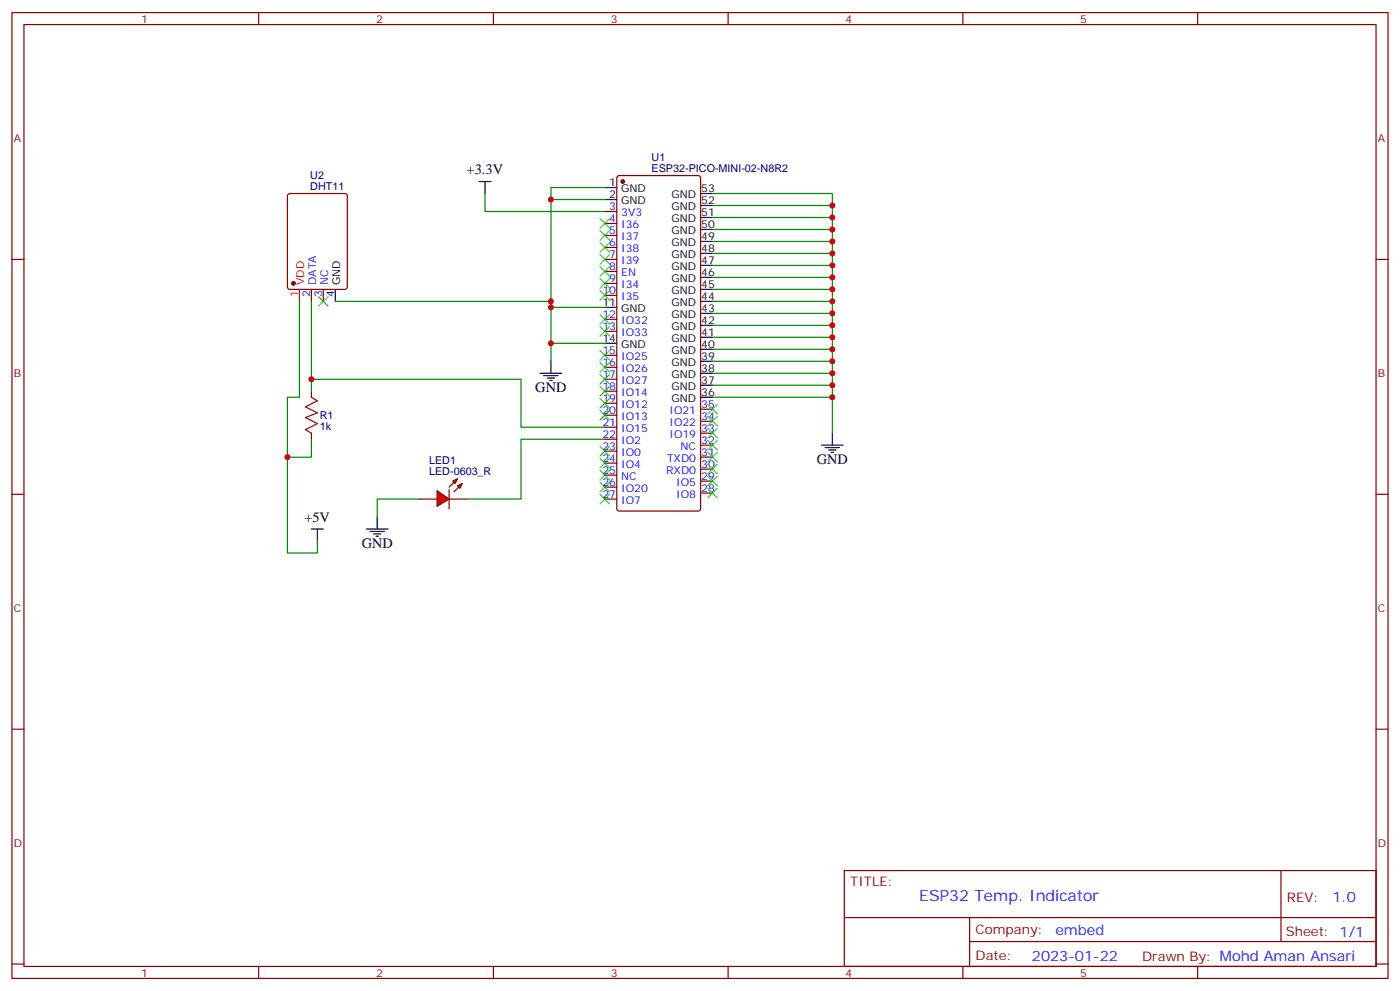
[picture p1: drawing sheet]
<svg xmlns="http://www.w3.org/2000/svg" width="412mm" height="292mm" viewBox="0 0 412 292" stroke-linecap="round" stroke-linejoin="round" font-family="sans-serif">
<g fill="none" stroke="#870000" stroke-width=".35">
<path d="M3.5 3.7h405.4v284.3h-405.4zM7.1 7.2h398.2v277.3h-398.2zM76.2 3.7v3.5M145.3 3.7v3.5M214.5 3.7v3.5M283.6 3.7v3.5M352.8 3.7v3.5M84.9 57.2l.5-.2h16.2l.7 .4v27.1l-.5 .6-16.4 .1-.7-.5v-27zM181.9 51.9l.5-.2h23.3l.6 .4 .1 97.7-.5 .6-23.5 .1-.7-.5v-97.6zM3.5 76.4h3.6M178.2 76.4h3.5M178.2 79.9h3.5"/>
<path d="M178.2 72.8h3.5M178.2 69.3h3.5M178.2 65.8h3.5M178.2 62.3h3.5M405.3 76.4h3.6M91.7 85.2v3.5M95.2 85.2v3.5M178.2 97.5h3.5M178.2 94h3.5M178.2 87h3.5M178.2 83.4h3.5M178.2 118.7h3.5"/>
<path d="M178.2 115.2h3.5M178.2 111.7h3.5M178.2 108.1h3.5M178.2 104.6h3.5M178.2 139.9h3.5M178.2 136.3h3.5M178.2 132.8h3.5M178.2 129.3h3.5M178.2 125.8h3.5M178.2 122.2h3.5M206.4 120.5h3.5M206.4 124h3.5"/>
<path d="M206.4 127.5h3.5M206.4 131.1h3.5M206.4 134.6h3.5M206.4 138.1h3.5M3.5 145.5h3.6M178.2 146.9h3.5M178.2 143.4h3.5M206.4 141.6h3.5M206.4 145.2h3.5M405.3 145.5h3.6M3.5 214.7h3.6M405.3 214.7h3.6"/>
<path d="M248.7 256.3h156.6v28.2h-156.6zM377.3 256.3v20.9M248.7 270.1h156.5M285.6 277.2h119.6M285.6 270.1v14.2M3.5 283.8h3.6M76.2 284.5v3.5M145.3 284.5v3.5M214.5 284.5v3.5M283.6 284.5v3.5M352.8 284.5v3.5M405.3 283.8h3.6"/>
</g>
<g fill="none" stroke="#000" stroke-width=".35">
<path d="M178.2 58.7h3.5M178.2 55.2h3.5M206.4 57h3.5M206.4 60.5h3.5M206.4 64h3.5M206.4 67.6h3.5M206.4 71.1h3.5M206.4 74.6h3.5M206.4 78.1h3.5M98.8 85.2v3.5M178.2 90.5h3.5M206.4 81.7h3.5"/>
<path d="M206.4 85.2h3.5M206.4 88.7h3.5M206.4 92.3h3.5M206.4 95.8h3.5M206.4 99.3h3.5M178.2 101.1h3.5M206.4 102.8h3.5M206.4 106.4h3.5M206.4 109.9h3.5M206.4 113.4h3.5M206.4 116.9h3.5"/>
</g>
<g fill="#870000" stroke="#870000" stroke-width=".35">
<circle cx="183.4" cy="53.4" r=".53"/>
<circle cx="86.4" cy="83.4" r=".53"/>
</g>
<path d="M88.2 85.2v3.5" fill="none" stroke="#f00" stroke-width=".35"/>
<g fill="#f00" stroke="#870000" stroke-width=".35">
<path d="M128.8 144.5l3.5 2.4-3.5 2.1z"/>
<path d="M132.3 144.1v5.7z"/>
</g>
<g fill="#870000" stroke="#870000" stroke-width=".35">
<path d="M132.3 143.4l1.4-1.4z"/>
<path d="M133.7 144.8l1.4-1.4z"/>
</g>
<g fill="#f00" stroke="#870000" stroke-width=".35">
<path d="M133.3 141.6l1.5-.7-.7 1.4z"/>
<path d="M134.8 143.1l1.4-.8-.7 1.5z"/>
</g>
<path d="M91.7 115.2v1.7M91.7 127.5v1.8M123.5 146.9h5.3M132.3 146.9h5.3" fill="none" stroke="#870000" stroke-width=".35"/>
<path d="M91.7 116.9l1.8 1.1-3.5 1.8 3.5 1.7-3.5 1.4 3.5 1.8-3.5 1.8 1.7 1" fill="none" stroke="#a10000" stroke-width=".35"/>
<g fill="none" stroke="#008700" stroke-width=".35">
<path d="M142.9 57v5.3h35.3M162.3 58.7h15.9M178.2 55.2h-15.9v51.2M209.9 57h35.3v70.5M209.9 78.1h35.3M209.9 74.6h35.3M209.9 71.1h35.3M209.9 67.6h35.3M209.9 64h35.3M209.9 60.5h35.3M88.2 88.7v28.2h-3.5v17.7h7v-5.3M91.7 88.7v26.5"/>
<path d="M98.8 88.7h63.5M162.3 90.5h15.9M209.9 99.3h35.3M209.9 95.8h35.3M209.9 92.3h35.3M209.9 88.7h35.3M209.9 85.2h35.3M209.9 81.7h35.3M91.7 111.7h61.8v14.1h24.7M162.3 101.1h15.9M209.9 116.9h35.3M209.9 113.4h35.3"/>
<path d="M209.9 109.9h35.3M209.9 106.4h35.3M209.9 102.8h35.3M84.7 134.6v28.2h8.8v-3.5M178.2 129.3h-24.7v17.6h-15.9M123.5 146.9h-12.4v5.3"/>
</g>
<g fill="none" stroke="#000" stroke-width=".35">
<path d="M141.1 53.4h3.5M142.9 53.4v3.6M159.1 109.9h6.4M160.2 110.6h4.2M161.2 111.3h2.1M161.9 112h.7M162.3 106.4v3.5M242 131.1h6.4M243.1 131.8h4.2M244.1 132.5h2.1M244.8 133.2h.7M245.2 127.5v3.6"/>
<path d="M91.7 155.8h3.5M93.5 155.8v3.5M107.9 155.8h6.4M109 156.5h4.2M110.1 157.2h2.1M110.8 157.9h.7M111.1 152.2v3.6"/>
</g>
<g fill="none" stroke="#3c3" stroke-width=".35">
<path d="M176.7 64.4l2.9 2.8M176.7 67.9l2.9 2.8M176.7 71.4l2.9 2.9M176.7 75l2.9 2.8M176.7 78.5l2.9 2.8M179.6 64.4l-2.9 2.8M179.6 67.9l-2.9 2.8M179.6 71.4l-2.9 2.9M179.6 75l-2.9 2.8M179.6 78.5l-2.9 2.8M93.8 87.3l2.9 2.8M96.7 87.3l-2.9 2.8"/>
<path d="M176.7 82l2.9 2.8M176.7 85.5l2.9 2.9M176.7 92.6l2.9 2.8M176.7 96.1l2.9 2.9M179.6 82l-2.9 2.8M179.6 85.5l-2.9 2.9M179.6 92.6l-2.9 2.8M179.6 96.1l-2.9 2.9M176.7 103.2l2.9 2.8M176.7 106.7l2.9 2.8M176.7 110.2l2.9 2.9M176.7 113.8l2.9 2.8"/>
<path d="M176.7 117.3l2.9 2.8M179.6 103.2l-2.9 2.8M179.6 106.7l-2.9 2.8M179.6 110.2l-2.9 2.9M179.6 113.8l-2.9 2.8M179.6 117.3l-2.9 2.8M208.5 119.1l2.8 2.8M211.3 119.1l-2.8 2.8M176.7 120.8l2.9 2.8M176.7 131.4l2.9 2.8M176.7 134.9l2.9 2.9M176.7 138.5l2.9 2.8"/>
<path d="M179.6 120.8l-2.9 2.8M179.6 131.4l-2.9 2.8M179.6 134.9l-2.9 2.9M179.6 138.5l-2.9 2.8M208.5 136.7l2.8 2.8M208.5 133.2l2.8 2.8M208.5 129.6l2.8 2.9M208.5 126.1l2.8 2.8M208.5 122.6l2.8 2.8M211.3 136.7l-2.8 2.8M211.3 133.2l-2.8 2.8M211.3 129.6l-2.8 2.9"/>
<path d="M211.3 126.1l-2.8 2.8M211.3 122.6l-2.8 2.8M176.7 142l2.9 2.8M176.7 145.5l2.9 2.8M179.6 142l-2.9 2.8M179.6 145.5l-2.9 2.8M208.5 143.8l2.8 2.8M208.5 140.2l2.8 2.9M211.3 143.8l-2.8 2.8M211.3 140.2l-2.8 2.9"/>
</g>
<g fill="#c00">
<circle cx="91.7" cy="111.7" r=".88"/>
<circle cx="84.7" cy="134.6" r=".88"/>
<circle cx="245.2" cy="116.9" r=".88"/>
<circle cx="245.2" cy="113.4" r=".88"/>
<circle cx="245.2" cy="109.9" r=".88"/>
<circle cx="245.2" cy="106.4" r=".88"/>
<circle cx="245.2" cy="102.8" r=".88"/>
<circle cx="245.2" cy="99.3" r=".88"/>
<circle cx="245.2" cy="95.8" r=".88"/>
<circle cx="245.2" cy="92.3" r=".88"/>
<circle cx="245.2" cy="88.7" r=".88"/>
<circle cx="245.2" cy="85.2" r=".88"/>
<circle cx="245.2" cy="81.7" r=".88"/>
<circle cx="245.2" cy="78.1" r=".88"/>
<circle cx="245.2" cy="74.6" r=".88"/>
<circle cx="245.2" cy="71.1" r=".88"/>
<circle cx="245.2" cy="67.6" r=".88"/>
<circle cx="245.2" cy="64" r=".88"/>
<circle cx="245.2" cy="60.5" r=".88"/>
<circle cx="162.3" cy="58.7" r=".88"/>
<circle cx="162.3" cy="90.5" r=".88"/>
<circle cx="162.3" cy="101.1" r=".88"/>
<circle cx="162.3" cy="88.7" r=".88"/>
</g>
<text font-size="4.6" fill="#00f" x="270.8" y="265.3">ESP32 Temp. Indicator</text>
<g font-size="4.2">
<text x="137.4" y="51.3">+3.3V</text>
<text x="157.7" y="115.5">GND</text>
<text x="240.6" y="136.7">GND</text>
<text x="89.6" y="153.6">+5V</text>
<text x="106.5" y="161.4">GND</text>
</g>
<g font-size="4.2" fill="#00f">
<text x="392.5" y="265.6">1.0</text>
<text x="310.9" y="275.1">embed</text>
<text x="304" y="282.9">2023-01-22</text>
</g>
<g font-size="3.9" fill="#800">
<text x="250.5" y="260.9">TITLE:</text>
<text x="379.1" y="265.6">REV:</text>
<text x="287.4" y="275.1">Company:</text>
<text x="378.7" y="275.7">Sheet: 1/1</text>
<text x="287.4" y="282.8">Date:</text>
<text x="336.4" y="282.8">Drawn By: Mohd Aman Ansari</text>
</g>
<g font-size="3.2" fill="#800">
<text x="41.6" y="6.7">1</text>
<text x="110.8" y="6.7">2</text>
<text x="179.9" y="6.7">3</text>
<text x="249.1" y="6.7">4</text>
<text x="318.2" y="6.7">5</text>
<text x="4.1" y="41.8">A</text>
<text x="405.9" y="41.8">A</text>
<text x="4.1" y="110.9">B</text>
<text x="405.9" y="110.9">B</text>
<text x="4.1" y="180.1">C</text>
<text x="405.9" y="180.1">C</text>
<text x="4.1" y="249.2">D</text>
<text x="405.9" y="249.2">D</text>
<text x="41.6" y="287.5">1</text>
<text x="110.8" y="287.5">2</text>
<text x="179.9" y="287.5">3</text>
<text x="249.1" y="287.5">4</text>
<text x="318.2" y="287.5">5</text>
</g>
<g font-size="3.2" fill="#000080">
<text x="191.9" y="47.4">U1</text>
<text x="91.4" y="52.7">U2</text>
<text x="191.9" y="50.6">ESP32-PICO-MINI-02-N8R2</text>
<text x="91.4" y="55.9">DHT11</text>
<text x="94.2" y="123.3">R1</text>
<text x="94.2" y="126.5">1k</text>
<text x="126.4" y="136.7">LED1</text>
<text x="126.4" y="139.9">LED-0603_R</text>
</g>
<g font-size="3.2">
<text x="179.5" y="58.4">2</text>
<text x="179.5" y="54.9">1</text>
<text x="183" y="56.6">GND</text>
<text x="197.8" y="58.4">GND</text>
<text x="206.6" y="56.6">53</text>
<text x="183" y="60.1">GND</text>
<text x="197.8" y="61.9">GND</text>
<text x="197.8" y="65.4">GND</text>
<text x="206.6" y="60.1">52</text>
<text x="206.6" y="63.7">51</text>
<text x="197.8" y="69">GND</text>
<text x="206.6" y="67.2">50</text>
<text x="206.6" y="70.7">49</text>
<text x="197.8" y="72.5">GND</text>
<text x="197.8" y="76">GND</text>
<text x="206.6" y="74.3">48</text>
<text x="206.6" y="77.8">47</text>
<text x="100.2" y="83.9" transform="rotate(-90 100.2 83.9)">GND</text>
<text x="197.8" y="79.6">GND</text>
<text x="197.8" y="83.1">GND</text>
<text x="206.6" y="81.3">46</text>
<text x="98.4" y="87.4" transform="rotate(-90 98.4 87.4)">4</text>
<text x="197.8" y="86.6">GND</text>
<text x="206.6" y="84.8">45</text>
<text x="206.6" y="88.4">44</text>
<text x="177.5" y="90.1">11</text>
<text x="183" y="91.9">GND</text>
<text x="197.8" y="90.1">GND</text>
<text x="197.8" y="93.7">GND</text>
<text x="206.6" y="91.9">43</text>
<text x="206.6" y="95.4">42</text>
<text x="177.5" y="100.7">14</text>
<text x="197.8" y="97.2">GND</text>
<text x="197.8" y="100.7">GND</text>
<text x="206.6" y="99">41</text>
<text x="183" y="102.5">GND</text>
<text x="197.8" y="104.2">GND</text>
<text x="197.8" y="107.8">GND</text>
<text x="206.6" y="102.5">40</text>
<text x="206.6" y="106">39</text>
<text x="197.8" y="111.3">GND</text>
<text x="206.6" y="109.5">38</text>
<text x="206.6" y="113.1">37</text>
<text x="197.8" y="114.8">GND</text>
<text x="197.8" y="118.4">GND</text>
<text x="206.6" y="116.6">36</text>
</g>
<g font-size="3.2" fill="#00f">
<text x="179.5" y="65.4">4</text>
<text x="179.5" y="61.9">3</text>
<text x="183" y="63.7">3V3</text>
<text x="179.5" y="69">5</text>
<text x="183" y="70.7">I37</text>
<text x="183" y="67.2">I36</text>
<text x="179.5" y="76">7</text>
<text x="179.5" y="72.5">6</text>
<text x="183" y="77.8">I39</text>
<text x="183" y="74.3">I38</text>
<text x="93.1" y="83.9" transform="rotate(-90 93.1 83.9)">DATA</text>
<text x="96.7" y="83.9" transform="rotate(-90 96.7 83.9)">NC</text>
<text x="179.5" y="83.1">9</text>
<text x="179.5" y="79.6">8</text>
<text x="183" y="81.3">EN</text>
<text x="91.4" y="87.4" transform="rotate(-90 91.4 87.4)">2</text>
<text x="94.9" y="87.4" transform="rotate(-90 94.9 87.4)">3</text>
<text x="177.5" y="86.6">10</text>
<text x="183" y="88.4">I35</text>
<text x="183" y="84.8">I34</text>
<text x="177.5" y="93.7">12</text>
<text x="183" y="95.4">IO32</text>
<text x="177.5" y="97.2">13</text>
<text x="183" y="99">IO33</text>
<text x="177.5" y="107.8">16</text>
<text x="177.5" y="104.2">15</text>
<text x="183" y="106">IO25</text>
<text x="177.5" y="111.3">17</text>
<text x="183" y="113.1">IO27</text>
<text x="183" y="109.5">IO26</text>
<text x="177.5" y="118.4">19</text>
<text x="177.5" y="114.8">18</text>
<text x="183" y="116.6">IO14</text>
<text x="177.5" y="125.4">21</text>
<text x="177.5" y="121.9">20</text>
<text x="183" y="123.6">IO13</text>
<text x="183" y="120.1">IO12</text>
<text x="197.2" y="121.9">IO21</text>
<text x="197.2" y="125.4">IO22</text>
<text x="206.6" y="120.1">35</text>
<text x="206.6" y="123.6">34</text>
<text x="177.5" y="128.9">22</text>
<text x="183" y="130.7">IO2</text>
<text x="183" y="127.2">IO15</text>
<text x="197.2" y="128.9">IO19</text>
<text x="206.6" y="127.2">33</text>
<text x="206.6" y="130.7">32</text>
<text x="177.5" y="136">24</text>
<text x="177.5" y="132.5">23</text>
<text x="183" y="137.8">IO4</text>
<text x="183" y="134.2">IO0</text>
<text x="196.5" y="136">TXD0</text>
<text x="200.5" y="132.5">NC</text>
<text x="206.6" y="134.2">31</text>
<text x="206.6" y="137.8">30</text>
<text x="177.5" y="143.1">26</text>
<text x="177.5" y="139.5">25</text>
<text x="183" y="141.3">NC</text>
<text x="196.2" y="139.5">RXD0</text>
<text x="199.2" y="143.1">IO5</text>
<text x="206.6" y="141.3">29</text>
<text x="177.5" y="146.6">27</text>
<text x="183" y="148.3">IO7</text>
<text x="183" y="144.8">IO20</text>
<text x="199.2" y="146.6">IO8</text>
<text x="206.6" y="144.8">28</text>
</g>
<g font-size="3.2" fill="#f00">
<text x="89.6" y="83.9" transform="rotate(-90 89.6 83.9)">VDD</text>
<text x="87.8" y="87.4" transform="rotate(-90 87.8 87.4)">1</text>
</g>
</svg>
